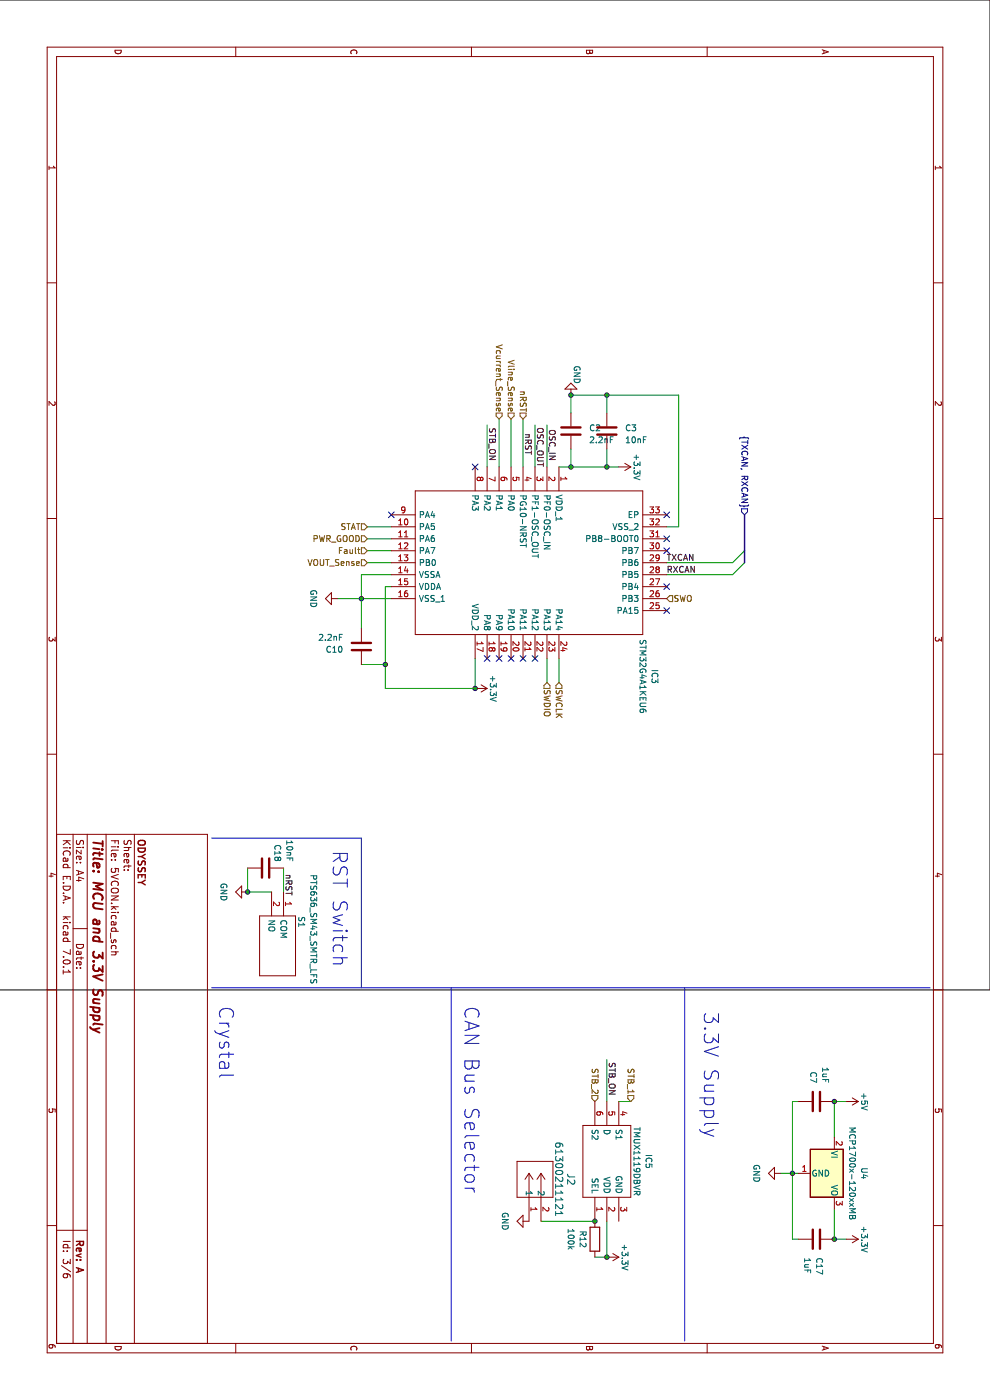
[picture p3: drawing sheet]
(kicad_sch (version 20230121) (generator eeschema)

 (paper "A4")

 (title_block
  (title "MCU and 3.3V Supply")
  (rev "A")
  (company "ODYSSEY"))

 (lib_symbols
  (symbol "2023-12-04_15-45-10:61300211121" (pin_names (offset 0.254)) (in_bom yes) (on_board yes)
   (property "Reference" "J" (at 8.89 6.35 0) (effects (font (size 1.524 1.524))))
   (property "Value" "61300211121" (at 0 0 0) (effects (font (size 1.524 1.524))))
   (property "Footprint" "CONN_61300211121_WRE" (at 0 0 0) (effects (font (size 1.27 1.27) italic) hide))
   (property "Datasheet" "61300211121" (at 0 0 0) (effects (font (size 1.27 1.27) italic) hide))
   (property "ki_locked" "" (at 0 0 0) (effects (font (size 1.27 1.27))))
   (symbol "61300211121_1_1"
    (polyline (pts (xy 5.08 -5.08) (xy 12.7 -5.08)) (stroke (width 0.127) (type default)) (fill (type none)))
    (polyline (pts (xy 5.08 2.54) (xy 5.08 -5.08)) (stroke (width 0.127) (type default)) (fill (type none)))
    (polyline (pts (xy 10.16 -2.54) (xy 5.08 -2.54)) (stroke (width 0.127) (type default)) (fill (type none)))
    (polyline (pts (xy 10.16 -2.54) (xy 8.89 -3.3867)) (stroke (width 0.127) (type default)) (fill (type none)))
    (polyline (pts (xy 10.16 -2.54) (xy 8.89 -1.6933)) (stroke (width 0.127) (type default)) (fill (type none)))
    (polyline (pts (xy 10.16 0) (xy 5.08 0)) (stroke (width 0.127) (type default)) (fill (type none)))
    (polyline (pts (xy 10.16 0) (xy 8.89 -0.8467)) (stroke (width 0.127) (type default)) (fill (type none)))
    (polyline (pts (xy 10.16 0) (xy 8.89 0.8467)) (stroke (width 0.127) (type default)) (fill (type none)))
    (polyline (pts (xy 12.7 -5.08) (xy 12.7 2.54)) (stroke (width 0.127) (type default)) (fill (type none)))
    (polyline (pts (xy 12.7 2.54) (xy 5.08 2.54)) (stroke (width 0.127) (type default)) (fill (type none)))
    (pin unspecified line (at 0 0 0) (length 5.08) (name "1" (effects (font (size 1.27 1.27)))) (number "1" (effects (font (size 1.27 1.27)))))
    (pin unspecified line (at 0 -2.54 0) (length 5.08) (name "2" (effects (font (size 1.27 1.27)))) (number "2" (effects (font (size 1.27 1.27))))))
   (symbol "61300211121_1_2"
    (polyline (pts (xy 5.08 -5.08) (xy 12.7 -5.08)) (stroke (width 0.127) (type default)) (fill (type none)))
    (polyline (pts (xy 5.08 2.54) (xy 5.08 -5.08)) (stroke (width 0.127) (type default)) (fill (type none)))
    (polyline (pts (xy 7.62 -2.54) (xy 5.08 -2.54)) (stroke (width 0.127) (type default)) (fill (type none)))
    (polyline (pts (xy 7.62 -2.54) (xy 8.89 -3.3867)) (stroke (width 0.127) (type default)) (fill (type none)))
    (polyline (pts (xy 7.62 -2.54) (xy 8.89 -1.6933)) (stroke (width 0.127) (type default)) (fill (type none)))
    (polyline (pts (xy 7.62 0) (xy 5.08 0)) (stroke (width 0.127) (type default)) (fill (type none)))
    (polyline (pts (xy 7.62 0) (xy 8.89 -0.8467)) (stroke (width 0.127) (type default)) (fill (type none)))
    (polyline (pts (xy 7.62 0) (xy 8.89 0.8467)) (stroke (width 0.127) (type default)) (fill (type none)))
    (polyline (pts (xy 12.7 -5.08) (xy 12.7 2.54)) (stroke (width 0.127) (type default)) (fill (type none)))
    (polyline (pts (xy 12.7 2.54) (xy 5.08 2.54)) (stroke (width 0.127) (type default)) (fill (type none)))
    (pin unspecified line (at 0 0 0) (length 5.08) (name "1" (effects (font (size 1.27 1.27)))) (number "1" (effects (font (size 1.27 1.27)))))
    (pin unspecified line (at 0 -2.54 0) (length 5.08) (name "2" (effects (font (size 1.27 1.27)))) (number "2" (effects (font (size 1.27 1.27)))))))
  (symbol "Device:C" (pin_numbers hide) (pin_names (offset 0.254)) (in_bom yes) (on_board yes)
   (property "Reference" "C" (at 0.635 2.54 0) (effects (font (size 1.27 1.27)) (justify left)))
   (property "Value" "C" (at 0.635 -2.54 0) (effects (font (size 1.27 1.27)) (justify left)))
   (property "Footprint" "" (at 0.9652 -3.81 0) (effects (font (size 1.27 1.27)) hide))
   (property "Datasheet" "~" (at 0 0 0) (effects (font (size 1.27 1.27)) hide))
   (symbol "C_0_1"
    (polyline (pts (xy -2.032 -0.762) (xy 2.032 -0.762)) (stroke (width 0.508) (type default)) (fill (type none)))
    (polyline (pts (xy -2.032 0.762) (xy 2.032 0.762)) (stroke (width 0.508) (type default)) (fill (type none))))
   (symbol "C_1_1"
    (pin passive line (at 0 3.81 270) (length 2.794) (name "~" (effects (font (size 1.27 1.27)))) (number "1" (effects (font (size 1.27 1.27)))))
    (pin passive line (at 0 -3.81 90) (length 2.794) (name "~" (effects (font (size 1.27 1.27)))) (number "2" (effects (font (size 1.27 1.27)))))))
  (symbol "Device:R" (pin_numbers hide) (pin_names (offset 0)) (in_bom yes) (on_board yes)
   (property "Reference" "R" (at 2.032 0 90) (effects (font (size 1.27 1.27))))
   (property "Value" "R" (at 0 0 90) (effects (font (size 1.27 1.27))))
   (property "Footprint" "" (at -1.778 0 90) (effects (font (size 1.27 1.27)) hide))
   (property "Datasheet" "~" (at 0 0 0) (effects (font (size 1.27 1.27)) hide))
   (symbol "R_0_1"
    (rectangle (start -1.016 -2.54) (end 1.016 2.54) (stroke (width 0.254) (type default)) (fill (type none))))
   (symbol "R_1_1"
    (pin passive line (at 0 3.81 270) (length 1.27) (name "~" (effects (font (size 1.27 1.27)))) (number "1" (effects (font (size 1.27 1.27)))))
    (pin passive line (at 0 -3.81 90) (length 1.27) (name "~" (effects (font (size 1.27 1.27)))) (number "2" (effects (font (size 1.27 1.27)))))))
  (symbol "PTS636_SM43_SMTR_LFS:PTS636_SM43_SMTR_LFS" (pin_names (offset 0.762)) (in_bom yes) (on_board yes)
   (property "Reference" "S" (at 19.05 7.62 0) (effects (font (size 1.27 1.27)) (justify left)))
   (property "Value" "PTS636_SM43_SMTR_LFS" (at 19.05 5.08 0) (effects (font (size 1.27 1.27)) (justify left)))
   (property "Footprint" "PTS636SM43SMTRLFS" (at 19.05 2.54 0) (effects (font (size 1.27 1.27)) (justify left) hide))
   (property "Datasheet" "https://componentsearchengine.com/Datasheets/1/PTS636 SM43 SMTR LFS.pdf" (at 19.05 0 0) (effects (font (size 1.27 1.27)) (justify left) hide))
   (property "Description" "Tactile Switches Tact 50mA 12VDC, 6.0x3.5, 4.3mm H, 180gf, G leads, No ground pin, Black Actuator" (at 19.05 -2.54 0) (effects (font (size 1.27 1.27)) (justify left) hide))
   (property "Height" "4.5" (at 19.05 -5.08 0) (effects (font (size 1.27 1.27)) (justify left) hide))
   (property "Mouser Part Number" "611-PTS636SM43SMTRLF" (at 19.05 -7.62 0) (effects (font (size 1.27 1.27)) (justify left) hide))
   (property "Mouser Price/Stock" "https://www.mouser.co.uk/ProductDetail/CK/PTS636-SM43-SMTR-LFS?qs=vLWxofP3U2xu5raMGkTmHg%3D%3D" (at 19.05 -10.16 0) (effects (font (size 1.27 1.27)) (justify left) hide))
   (property "Manufacturer_Name" "C & K COMPONENTS" (at 19.05 -12.7 0) (effects (font (size 1.27 1.27)) (justify left) hide))
   (property "Manufacturer_Part_Number" "PTS636 SM43 SMTR LFS" (at 19.05 -15.24 0) (effects (font (size 1.27 1.27)) (justify left) hide))
   (symbol "PTS636_SM43_SMTR_LFS_0_0"
    (pin passive line (at 0 0 0) (length 5.08) (name "COM" (effects (font (size 1.27 1.27)))) (number "1" (effects (font (size 1.27 1.27)))))
    (pin passive line (at 0 -2.54 0) (length 5.08) (name "NO" (effects (font (size 1.27 1.27)))) (number "2" (effects (font (size 1.27 1.27))))))
   (symbol "PTS636_SM43_SMTR_LFS_0_1"
    (polyline (pts (xy 5.08 2.54) (xy 17.78 2.54) (xy 17.78 -5.08) (xy 5.08 -5.08) (xy 5.08 2.54)) (stroke (width 0.1524) (type solid)) (fill (type none)))))
  (symbol "Regulator_Linear:MCP1700x-120xxMB" (pin_names (offset 0.254)) (in_bom yes) (on_board yes)
   (property "Reference" "U" (at -3.81 3.175 0) (effects (font (size 1.27 1.27))))
   (property "Value" "MCP1700x-120xxMB" (at 0 3.175 0) (effects (font (size 1.27 1.27)) (justify left)))
   (property "Footprint" "Package_TO_SOT_SMD:SOT-89-3" (at 0 5.08 0) (effects (font (size 1.27 1.27)) hide))
   (property "Datasheet" "http://ww1.microchip.com/downloads/en/DeviceDoc/20001826D.pdf" (at 0 -1.27 0) (effects (font (size 1.27 1.27)) hide))
   (symbol "MCP1700x-120xxMB_0_1"
    (rectangle (start -5.08 -5.08) (end 5.08 1.905) (stroke (width 0.254) (type default)) (fill (type background))))
   (symbol "MCP1700x-120xxMB_1_1"
    (pin power_in line (at 0 -7.62 90) (length 2.54) (name "GND" (effects (font (size 1.27 1.27)))) (number "1" (effects (font (size 1.27 1.27)))))
    (pin power_in line (at -7.62 0 0) (length 2.54) (name "VI" (effects (font (size 1.27 1.27)))) (number "2" (effects (font (size 1.27 1.27)))))
    (pin power_out line (at 7.62 0 180) (length 2.54) (name "VO" (effects (font (size 1.27 1.27)))) (number "3" (effects (font (size 1.27 1.27)))))))
  (symbol "STM32G4A1KEU6:STM32G4A1KEU6" (pin_names (offset 0.762)) (in_bom yes) (on_board yes)
   (property "Reference" "IC" (at 36.83 22.86 0) (effects (font (size 1.27 1.27)) (justify left)))
   (property "Value" "STM32G4A1KEU6" (at 36.83 20.32 0) (effects (font (size 1.27 1.27)) (justify left)))
   (property "Footprint" "QFN50P500X500X60-33N-D" (at 36.83 17.78 0) (effects (font (size 1.27 1.27)) (justify left) hide))
   (property "Datasheet" "https://www.st.com/en/microcontrollers-microprocessors/stm32g4a1ke.html" (at 36.83 15.24 0) (effects (font (size 1.27 1.27)) (justify left) hide))
   (property "Description" "ARM Microcontrollers - MCU Mainstream Arm Cortex-M4+ MCU 170MHz with 512Kbytes of Flash memory" (at 36.83 12.7 0) (effects (font (size 1.27 1.27)) (justify left) hide))
   (property "Height" "0.6" (at 36.83 10.16 0) (effects (font (size 1.27 1.27)) (justify left) hide))
   (property "Mouser Part Number" "511-STM32G4A1KEU6" (at 36.83 7.62 0) (effects (font (size 1.27 1.27)) (justify left) hide))
   (property "Mouser Price/Stock" "https://www.mouser.co.uk/ProductDetail/STMicroelectronics/STM32G4A1KEU6?qs=eP2BKZSCXI7sopW1JQ5%252BSQ%3D%3D" (at 36.83 5.08 0) (effects (font (size 1.27 1.27)) (justify left) hide))
   (property "Manufacturer_Name" "STMicroelectronics" (at 36.83 2.54 0) (effects (font (size 1.27 1.27)) (justify left) hide))
   (property "Manufacturer_Part_Number" "STM32G4A1KEU6" (at 36.83 0 0) (effects (font (size 1.27 1.27)) (justify left) hide))
   (symbol "STM32G4A1KEU6_0_0"
    (pin passive line (at 0 0 0) (length 5.08) (name "VDD_1" (effects (font (size 1.27 1.27)))) (number "1" (effects (font (size 1.27 1.27)))))
    (pin passive line (at 12.7 -35.56 90) (length 5.08) (name "PA5" (effects (font (size 1.27 1.27)))) (number "10" (effects (font (size 1.27 1.27)))))
    (pin passive line (at 15.24 -35.56 90) (length 5.08) (name "PA6" (effects (font (size 1.27 1.27)))) (number "11" (effects (font (size 1.27 1.27)))))
    (pin passive line (at 17.78 -35.56 90) (length 5.08) (name "PA7" (effects (font (size 1.27 1.27)))) (number "12" (effects (font (size 1.27 1.27)))))
    (pin passive line (at 20.32 -35.56 90) (length 5.08) (name "PB0" (effects (font (size 1.27 1.27)))) (number "13" (effects (font (size 1.27 1.27)))))
    (pin passive line (at 22.86 -35.56 90) (length 5.08) (name "VSSA" (effects (font (size 1.27 1.27)))) (number "14" (effects (font (size 1.27 1.27)))))
    (pin passive line (at 25.4 -35.56 90) (length 5.08) (name "VDDA" (effects (font (size 1.27 1.27)))) (number "15" (effects (font (size 1.27 1.27)))))
    (pin passive line (at 27.94 -35.56 90) (length 5.08) (name "VSS_1" (effects (font (size 1.27 1.27)))) (number "16" (effects (font (size 1.27 1.27)))))
    (pin passive line (at 40.64 -17.78 180) (length 5.08) (name "VDD_2" (effects (font (size 1.27 1.27)))) (number "17" (effects (font (size 1.27 1.27)))))
    (pin passive line (at 40.64 -15.24 180) (length 5.08) (name "PA8" (effects (font (size 1.27 1.27)))) (number "18" (effects (font (size 1.27 1.27)))))
    (pin passive line (at 40.64 -12.7 180) (length 5.08) (name "PA9" (effects (font (size 1.27 1.27)))) (number "19" (effects (font (size 1.27 1.27)))))
    (pin passive line (at 0 -2.54 0) (length 5.08) (name "PF0-OSC_IN" (effects (font (size 1.27 1.27)))) (number "2" (effects (font (size 1.27 1.27)))))
    (pin passive line (at 40.64 -10.16 180) (length 5.08) (name "PA10" (effects (font (size 1.27 1.27)))) (number "20" (effects (font (size 1.27 1.27)))))
    (pin passive line (at 40.64 -7.62 180) (length 5.08) (name "PA11" (effects (font (size 1.27 1.27)))) (number "21" (effects (font (size 1.27 1.27)))))
    (pin passive line (at 40.64 -5.08 180) (length 5.08) (name "PA12" (effects (font (size 1.27 1.27)))) (number "22" (effects (font (size 1.27 1.27)))))
    (pin passive line (at 40.64 -2.54 180) (length 5.08) (name "PA13" (effects (font (size 1.27 1.27)))) (number "23" (effects (font (size 1.27 1.27)))))
    (pin passive line (at 40.64 0 180) (length 5.08) (name "PA14" (effects (font (size 1.27 1.27)))) (number "24" (effects (font (size 1.27 1.27)))))
    (pin passive line (at 30.48 22.86 270) (length 5.08) (name "PA15" (effects (font (size 1.27 1.27)))) (number "25" (effects (font (size 1.27 1.27)))))
    (pin passive line (at 27.94 22.86 270) (length 5.08) (name "PB3" (effects (font (size 1.27 1.27)))) (number "26" (effects (font (size 1.27 1.27)))))
    (pin passive line (at 25.4 22.86 270) (length 5.08) (name "PB4" (effects (font (size 1.27 1.27)))) (number "27" (effects (font (size 1.27 1.27)))))
    (pin passive line (at 22.86 22.86 270) (length 5.08) (name "PB5" (effects (font (size 1.27 1.27)))) (number "28" (effects (font (size 1.27 1.27)))))
    (pin passive line (at 20.32 22.86 270) (length 5.08) (name "PB6" (effects (font (size 1.27 1.27)))) (number "29" (effects (font (size 1.27 1.27)))))
    (pin passive line (at 0 -5.08 0) (length 5.08) (name "PF1-OSC_OUT" (effects (font (size 1.27 1.27)))) (number "3" (effects (font (size 1.27 1.27)))))
    (pin passive line (at 17.78 22.86 270) (length 5.08) (name "PB7" (effects (font (size 1.27 1.27)))) (number "30" (effects (font (size 1.27 1.27)))))
    (pin passive line (at 15.24 22.86 270) (length 5.08) (name "PB8-BOOT0" (effects (font (size 1.27 1.27)))) (number "31" (effects (font (size 1.27 1.27)))))
    (pin passive line (at 12.7 22.86 270) (length 5.08) (name "VSS_2" (effects (font (size 1.27 1.27)))) (number "32" (effects (font (size 1.27 1.27)))))
    (pin passive line (at 10.16 22.86 270) (length 5.08) (name "EP" (effects (font (size 1.27 1.27)))) (number "33" (effects (font (size 1.27 1.27)))))
    (pin passive line (at 0 -7.62 0) (length 5.08) (name "PG10-NRST" (effects (font (size 1.27 1.27)))) (number "4" (effects (font (size 1.27 1.27)))))
    (pin passive line (at 0 -10.16 0) (length 5.08) (name "PA0" (effects (font (size 1.27 1.27)))) (number "5" (effects (font (size 1.27 1.27)))))
    (pin passive line (at 0 -12.7 0) (length 5.08) (name "PA1" (effects (font (size 1.27 1.27)))) (number "6" (effects (font (size 1.27 1.27)))))
    (pin passive line (at 0 -15.24 0) (length 5.08) (name "PA2" (effects (font (size 1.27 1.27)))) (number "7" (effects (font (size 1.27 1.27)))))
    (pin passive line (at 0 -17.78 0) (length 5.08) (name "PA3" (effects (font (size 1.27 1.27)))) (number "8" (effects (font (size 1.27 1.27)))))
    (pin passive line (at 10.16 -35.56 90) (length 5.08) (name "PA4" (effects (font (size 1.27 1.27)))) (number "9" (effects (font (size 1.27 1.27))))))
   (symbol "STM32G4A1KEU6_0_1"
    (polyline (pts (xy 5.08 17.78) (xy 35.56 17.78) (xy 35.56 -30.48) (xy 5.08 -30.48) (xy 5.08 17.78)) (stroke (width 0.1524) (type solid)) (fill (type none)))))
  (symbol "TMUX1119DBVR:TMUX1119DBVR" (pin_names (offset 0.762)) (in_bom yes) (on_board yes)
   (property "Reference" "IC" (at 21.59 7.62 0) (effects (font (size 1.27 1.27)) (justify left)))
   (property "Value" "TMUX1119DBVR" (at 21.59 5.08 0) (effects (font (size 1.27 1.27)) (justify left)))
   (property "Footprint" "SOT95P280X145-6N" (at 21.59 2.54 0) (effects (font (size 1.27 1.27)) (justify left) hide))
   (property "Datasheet" "https://www.ti.com/lit/gpn/TMUX1119" (at 21.59 0 0) (effects (font (size 1.27 1.27)) (justify left) hide))
   (property "Description" "Analog Switch ICs 3-pA, 5-V, 2:1 (SPDT), 1-channel precision multiplexer" (at 21.59 -2.54 0) (effects (font (size 1.27 1.27)) (justify left) hide))
   (property "Height" "1.45" (at 21.59 -5.08 0) (effects (font (size 1.27 1.27)) (justify left) hide))
   (property "Mouser Part Number" "595-TMUX1119DBVR" (at 21.59 -7.62 0) (effects (font (size 1.27 1.27)) (justify left) hide))
   (property "Mouser Price/Stock" "https://www.mouser.co.uk/ProductDetail/Texas-Instruments/TMUX1119DBVR?qs=9r4v7xj2Lnn%2FqYCDWCSZ7w%3D%3D" (at 21.59 -10.16 0) (effects (font (size 1.27 1.27)) (justify left) hide))
   (property "Manufacturer_Name" "Texas Instruments" (at 21.59 -12.7 0) (effects (font (size 1.27 1.27)) (justify left) hide))
   (property "Manufacturer_Part_Number" "TMUX1119DBVR" (at 21.59 -15.24 0) (effects (font (size 1.27 1.27)) (justify left) hide))
   (symbol "TMUX1119DBVR_0_0"
    (pin passive line (at 0 0 0) (length 5.08) (name "SEL" (effects (font (size 1.27 1.27)))) (number "1" (effects (font (size 1.27 1.27)))))
    (pin passive line (at 0 -2.54 0) (length 5.08) (name "VDD" (effects (font (size 1.27 1.27)))) (number "2" (effects (font (size 1.27 1.27)))))
    (pin passive line (at 0 -5.08 0) (length 5.08) (name "GND" (effects (font (size 1.27 1.27)))) (number "3" (effects (font (size 1.27 1.27)))))
    (pin passive line (at 25.4 -5.08 180) (length 5.08) (name "S1" (effects (font (size 1.27 1.27)))) (number "4" (effects (font (size 1.27 1.27)))))
    (pin passive line (at 25.4 -2.54 180) (length 5.08) (name "D" (effects (font (size 1.27 1.27)))) (number "5" (effects (font (size 1.27 1.27)))))
    (pin passive line (at 25.4 0 180) (length 5.08) (name "S2" (effects (font (size 1.27 1.27)))) (number "6" (effects (font (size 1.27 1.27))))))
   (symbol "TMUX1119DBVR_0_1"
    (polyline (pts (xy 5.08 2.54) (xy 20.32 2.54) (xy 20.32 -7.62) (xy 5.08 -7.62) (xy 5.08 2.54)) (stroke (width 0.1524) (type solid)) (fill (type none)))))
  (symbol "power:+3.3V" (power) (pin_names (offset 0)) (in_bom yes) (on_board yes)
   (property "Reference" "#PWR" (at 0 -3.81 0) (effects (font (size 1.27 1.27)) hide))
   (property "Value" "+3.3V" (at 0 3.556 0) (effects (font (size 1.27 1.27))))
   (property "Footprint" "" (at 0 0 0) (effects (font (size 1.27 1.27)) hide))
   (property "Datasheet" "" (at 0 0 0) (effects (font (size 1.27 1.27)) hide))
   (symbol "+3.3V_0_1"
    (polyline (pts (xy -0.762 1.27) (xy 0 2.54)) (stroke (width 0) (type default)) (fill (type none)))
    (polyline (pts (xy 0 0) (xy 0 2.54)) (stroke (width 0) (type default)) (fill (type none)))
    (polyline (pts (xy 0 2.54) (xy 0.762 1.27)) (stroke (width 0) (type default)) (fill (type none))))
   (symbol "+3.3V_1_1"
    (pin power_in line (at 0 0 90) (length 0) hide (name "+3.3V" (effects (font (size 1.27 1.27)))) (number "1" (effects (font (size 1.27 1.27)))))))
  (symbol "power:+5V" (power) (pin_names (offset 0)) (in_bom yes) (on_board yes)
   (property "Reference" "#PWR" (at 0 -3.81 0) (effects (font (size 1.27 1.27)) hide))
   (property "Value" "+5V" (at 0 3.556 0) (effects (font (size 1.27 1.27))))
   (property "Footprint" "" (at 0 0 0) (effects (font (size 1.27 1.27)) hide))
   (property "Datasheet" "" (at 0 0 0) (effects (font (size 1.27 1.27)) hide))
   (symbol "+5V_0_1"
    (polyline (pts (xy -0.762 1.27) (xy 0 2.54)) (stroke (width 0) (type default)) (fill (type none)))
    (polyline (pts (xy 0 0) (xy 0 2.54)) (stroke (width 0) (type default)) (fill (type none)))
    (polyline (pts (xy 0 2.54) (xy 0.762 1.27)) (stroke (width 0) (type default)) (fill (type none))))
   (symbol "+5V_1_1"
    (pin power_in line (at 0 0 90) (length 0) hide (name "+5V" (effects (font (size 1.27 1.27)))) (number "1" (effects (font (size 1.27 1.27)))))))
  (symbol "power:GND" (power) (pin_names (offset 0)) (in_bom yes) (on_board yes)
   (property "Reference" "#PWR" (at 0 -6.35 0) (effects (font (size 1.27 1.27)) hide))
   (property "Value" "GND" (at 0 -3.81 0) (effects (font (size 1.27 1.27))))
   (property "Footprint" "" (at 0 0 0) (effects (font (size 1.27 1.27)) hide))
   (property "Datasheet" "" (at 0 0 0) (effects (font (size 1.27 1.27)) hide))
   (symbol "GND_0_1"
    (polyline (pts (xy 0 0) (xy 0 -1.27) (xy 1.27 -1.27) (xy 0 -2.54) (xy -1.27 -1.27) (xy 0 -1.27)) (stroke (width 0) (type default)) (fill (type none))))
   (symbol "GND_1_1"
    (pin power_in line (at 0 0 270) (length 0) hide (name "GND" (effects (font (size 1.27 1.27)))) (number "1" (effects (font (size 1.27 1.27))))))))

 (junction (at 99.06 81.28) (diameter 0) (color 0 0 0 0))
 (junction (at 127 133.35) (diameter 0) (color 0 0 0 0))
 (junction (at 262.89 33.02) (diameter 0) (color 0 0 0 0))
 (junction (at 140.97 128.27) (diameter 0) (color 0 0 0 0))
 (junction (at 248.92 41.91) (diameter 0) (color 0 0 0 0))
 (junction (at 83.82 88.9) (diameter 0) (color 0 0 0 0))
 (junction (at 99.06 88.9) (diameter 0) (color 0 0 0 0))
 (junction (at 233.68 33.02) (diameter 0) (color 0 0 0 0))
 (junction (at 266.7 81.28) (diameter 0) (color 0 0 0 0))
 (junction (at 146.05 109.22) (diameter 0) (color 0 0 0 0))
 (junction (at 259.08 83.82) (diameter 0) (color 0 0 0 0))
 (junction (at 189.23 157.48) (diameter 0) (color 0 0 0 0))
 (junction (at 83.82 81.28) (diameter 0) (color 0 0 0 0))

 (no_connect (at 129.54 68.58))
 (no_connect (at 139.7 96.52))
 (no_connect (at 109.22 127))
 (no_connect (at 99.06 109.22))
 (no_connect (at 139.7 106.68))
 (no_connect (at 139.7 101.6))
 (no_connect (at 139.7 99.06))
 (no_connect (at 124.46 68.58))
 (no_connect (at 116.84 68.58))
 (no_connect (at 139.7 104.14))
 (no_connect (at 114.3 68.58))
 (no_connect (at 109.22 68.58))

 (bus_entry (at 116.84 52.07) (size 2.54 2.54) (stroke (width 0) (type default)))
 (bus_entry (at 119.38 52.07) (size 2.54 2.54) (stroke (width 0) (type default)))

 (polyline (pts (xy 177.8 133.35) (xy 177.8 165.1)) (stroke (width 0) (type default)))

 (bus (pts (xy 116.84 52.07) (xy 119.38 52.07)) (stroke (width 0) (type default)))

 (wire (pts (xy 140.97 128.27) (xy 140.97 133.35)) (stroke (width 0) (type default)))
 (wire (pts (xy 88.9 104.14) (xy 99.06 104.14)) (stroke (width 0) (type default)))
 (wire (pts (xy 95.25 88.9) (xy 99.06 88.9)) (stroke (width 0) (type default)))
 (wire (pts (xy 121.92 133.35) (xy 121.92 127)) (stroke (width 0) (type default)))
 (wire (pts (xy 124.46 127) (xy 124.46 128.27)) (stroke (width 0) (type default)))
 (wire (pts (xy 83.82 81.28) (xy 83.82 88.9)) (stroke (width 0) (type default)))
 (wire (pts (xy 119.38 132.08) (xy 119.38 127)) (stroke (width 0) (type default)))
 (wire (pts (xy 90.17 96.52) (xy 99.06 96.52)) (stroke (width 0) (type default)))
 (wire (pts (xy 124.46 128.27) (xy 140.97 128.27)) (stroke (width 0) (type default)))
 (wire (pts (xy 262.89 33.02) (xy 262.89 30.48)) (stroke (width 0) (type default)))
 (wire (pts (xy 121.92 54.61) (xy 121.92 68.58)) (stroke (width 0) (type default)))
 (wire (pts (xy 83.82 88.9) (xy 87.63 88.9)) (stroke (width 0) (type default)))
 (polyline (pts (xy 209.55 64.77) (xy 209.55 114.3)) (stroke (width 0) (type default)))

 (wire (pts (xy 189.23 152.4) (xy 189.23 157.48)) (stroke (width 0) (type default)))
 (wire (pts (xy 184.15 157.48) (xy 189.23 157.48)) (stroke (width 0) (type default)))
 (wire (pts (xy 127 127) (xy 127 133.35)) (stroke (width 0) (type default)))
 (wire (pts (xy 119.38 54.61) (xy 119.38 68.58)) (stroke (width 0) (type default)))
 (wire (pts (xy 233.68 33.02) (xy 241.3 33.02)) (stroke (width 0) (type default)))
 (wire (pts (xy 248.92 41.91) (xy 248.92 44.45)) (stroke (width 0) (type default)))
 (wire (pts (xy 111.76 132.08) (xy 111.76 127)) (stroke (width 0) (type default)))
 (wire (pts (xy 114.3 132.08) (xy 114.3 127)) (stroke (width 0) (type default)))
 (bus (pts (xy 109.22 52.07) (xy 116.84 52.07)) (stroke (width 0) (type default)))

 (wire (pts (xy 99.06 88.9) (xy 99.06 91.44)) (stroke (width 0) (type default)))
 (wire (pts (xy 99.06 78.74) (xy 99.06 81.28)) (stroke (width 0) (type default)))
 (wire (pts (xy 88.9 99.06) (xy 99.06 99.06)) (stroke (width 0) (type default)))
 (wire (pts (xy 95.25 81.28) (xy 99.06 81.28)) (stroke (width 0) (type default)))
 (polyline (pts (xy 209.55 133.35) (xy 177.8 133.35)) (stroke (width 0) (type default)))

 (wire (pts (xy 233.68 30.48) (xy 233.68 33.02)) (stroke (width 0) (type default)))
 (wire (pts (xy 233.68 41.91) (xy 233.68 40.64)) (stroke (width 0) (type default)))
 (wire (pts (xy 90.17 106.68) (xy 99.06 106.68)) (stroke (width 0) (type default)))
 (wire (pts (xy 127 133.35) (xy 133.35 133.35)) (stroke (width 0) (type default)))
 (wire (pts (xy 262.89 41.91) (xy 248.92 41.91)) (stroke (width 0) (type default)))
 (polyline (pts (xy 209.55 114.3) (xy 209.55 165.1)) (stroke (width 0) (type default)))

 (wire (pts (xy 83.82 66.04) (xy 83.82 81.28)) (stroke (width 0) (type default)))
 (wire (pts (xy 144.78 91.44) (xy 139.7 91.44)) (stroke (width 0) (type default)))
 (wire (pts (xy 140.97 128.27) (xy 146.05 128.27)) (stroke (width 0) (type default)))
 (wire (pts (xy 90.17 93.98) (xy 99.06 93.98)) (stroke (width 0) (type default)))
 (polyline (pts (xy 209.55 64.77) (xy 284.48 64.77)) (stroke (width 0) (type default)))

 (wire (pts (xy 139.7 109.22) (xy 146.05 109.22)) (stroke (width 0) (type default)))
 (wire (pts (xy 262.89 40.64) (xy 262.89 41.91)) (stroke (width 0) (type default)))
 (wire (pts (xy 111.76 66.04) (xy 83.82 66.04)) (stroke (width 0) (type default)))
 (wire (pts (xy 224.79 81.28) (xy 233.68 81.28)) (stroke (width 0) (type default)))
 (wire (pts (xy 121.92 133.35) (xy 127 133.35)) (stroke (width 0) (type default)))
 (wire (pts (xy 233.68 76.2) (xy 233.68 78.74)) (stroke (width 0) (type default)))
 (wire (pts (xy 146.05 109.22) (xy 146.05 128.27)) (stroke (width 0) (type default)))
 (wire (pts (xy 259.08 81.28) (xy 266.7 81.28)) (stroke (width 0) (type default)))
 (wire (pts (xy 127 138.43) (xy 127 133.35)) (stroke (width 0) (type default)))
 (polyline (pts (xy 209.55 12.7) (xy 209.55 64.77)) (stroke (width 0) (type default)))
 (polyline (pts (xy 209.55 114.3) (xy 284.48 114.3)) (stroke (width 0) (type default)))

 (wire (pts (xy 248.92 40.64) (xy 248.92 41.91)) (stroke (width 0) (type default)))
 (wire (pts (xy 184.15 149.86) (xy 189.23 149.86)) (stroke (width 0) (type default)))
 (wire (pts (xy 99.06 81.28) (xy 99.06 88.9)) (stroke (width 0) (type default)))
 (wire (pts (xy 259.08 83.82) (xy 259.08 95.25)) (stroke (width 0) (type default)))
 (wire (pts (xy 116.84 127) (xy 116.84 132.08)) (stroke (width 0) (type default)))
 (wire (pts (xy 266.7 81.28) (xy 266.7 83.82)) (stroke (width 0) (type default)))
 (wire (pts (xy 248.92 41.91) (xy 233.68 41.91)) (stroke (width 0) (type default)))
 (wire (pts (xy 111.76 68.58) (xy 111.76 66.04)) (stroke (width 0) (type default)))
 (wire (pts (xy 144.78 93.98) (xy 139.7 93.98)) (stroke (width 0) (type default)))
 (wire (pts (xy 88.9 101.6) (xy 99.06 101.6)) (stroke (width 0) (type default)))
 (wire (pts (xy 83.82 81.28) (xy 87.63 81.28)) (stroke (width 0) (type default)))
 (wire (pts (xy 256.54 33.02) (xy 262.89 33.02)) (stroke (width 0) (type default)))

 (text "Crystal" (at 213.36 163.83 0) (effects (font (size 3 3)) (justify left bottom)))
 (text "3.3V Supply" (at 214.63 60.96 0) (effects (font (size 3 3)) (justify left bottom)))
 (text "CAN Bus Selector" (at 213.36 111.76 0) (effects (font (size 3 3)) (justify left bottom)))
 (text "RST Switch" (at 180.34 139.7 0) (effects (font (size 3 3)) (justify left bottom)))

 (label "nRST" (at 185.42 149.86 0) (fields_autoplaced) (effects (font (size 1.27 1.27)) (justify left bottom)))
 (label "TXCAN" (at 119.38 68.58 90) (fields_autoplaced) (effects (font (size 1.27 1.27)) (justify left bottom)))
 (label "OSC_OUT" (at 99.06 96.52 180) (fields_autoplaced) (effects (font (size 1.27 1.27)) (justify right bottom)))
 (label "nRST" (at 96.52 99.06 180) (fields_autoplaced) (effects (font (size 1.27 1.27)) (justify right bottom)))
 (label "STB_ON" (at 232.41 81.28 180) (fields_autoplaced) (effects (font (size 1.27 1.27)) (justify right bottom)))
 (label "STB_ON" (at 97.79 106.68 180) (fields_autoplaced) (effects (font (size 1.27 1.27)) (justify right bottom)))
 (label "OSC_IN" (at 97.79 93.98 180) (fields_autoplaced) (effects (font (size 1.27 1.27)) (justify right bottom)))
 (label "RXCAN" (at 121.92 68.58 90) (fields_autoplaced) (effects (font (size 1.27 1.27)) (justify left bottom)))

 (hierarchical_label "Vline_Sense" (shape input) (at 88.9 101.6 180) (fields_autoplaced) (effects (font (size 1.27 1.27)) (justify right)))
 (hierarchical_label "Fault" (shape input) (at 116.84 132.08 270) (fields_autoplaced) (effects (font (size 1.27 1.27)) (justify right)))
 (hierarchical_label "Vcurrent_Sense" (shape input) (at 88.9 104.14 180) (fields_autoplaced) (effects (font (size 1.27 1.27)) (justify right)))
 (hierarchical_label "PWR_GOOD" (shape input) (at 114.3 132.08 270) (fields_autoplaced) (effects (font (size 1.27 1.27)) (justify right)))
 (hierarchical_label "STB_1" (shape input) (at 233.68 76.2 180) (fields_autoplaced) (effects (font (size 1.27 1.27)) (justify right)))
 (hierarchical_label "{TXCAN, RXCAN}" (shape input) (at 109.22 52.07 180) (fields_autoplaced) (effects (font (size 1.27 1.27)) (justify right)))
 (hierarchical_label "SWDIO" (shape input) (at 144.78 93.98 0) (fields_autoplaced) (effects (font (size 1.27 1.27)) (justify left)))
 (hierarchical_label "SWO" (shape input) (at 127 68.58 90) (fields_autoplaced) (effects (font (size 1.27 1.27)) (justify left)))
 (hierarchical_label "SWCLK" (shape input) (at 144.78 91.44 0) (fields_autoplaced) (effects (font (size 1.27 1.27)) (justify left)))
 (hierarchical_label "VOUT_Sense" (shape input) (at 119.38 132.08 270) (fields_autoplaced) (effects (font (size 1.27 1.27)) (justify right)))
 (hierarchical_label "STB_2" (shape input) (at 233.68 83.82 180) (fields_autoplaced) (effects (font (size 1.27 1.27)) (justify right)))
 (hierarchical_label "STAT" (shape input) (at 111.76 132.08 270) (fields_autoplaced) (effects (font (size 1.27 1.27)) (justify right)))
 (hierarchical_label "nRST" (shape input) (at 88.9 99.06 180) (fields_autoplaced) (effects (font (size 1.27 1.27)) (justify right)))

 (symbol (lib_id "2023-12-04_15-45-10:61300211121") (at 259.08 97.79 180) (unit 1) (in_bom yes) (on_board yes) (dnp no) (fields_autoplaced)
  (property "Reference" "J2" (at 250.19 88.9 0) (effects (font (size 1.524 1.524))))
  (property "Value" "61300211121" (at 250.19 91.44 0) (effects (font (size 1.524 1.524))))
  (property "Footprint" "CONN_61300211121_WRE" (at 259.08 97.79 0) (effects (font (size 1.27 1.27) italic) hide))
  (property "Datasheet" "61300211121" (at 259.08 97.79 0) (effects (font (size 1.27 1.27) italic) hide)) (pin "1") (pin "2")
  (instances (project "5VPSU_SCH" (path "" (reference "J2") (unit 1)))))

 (symbol (lib_id "Device:C") (at 91.44 88.9 90) (unit 1) (in_bom yes) (on_board yes) (dnp no)
  (property "Reference" "C2" (at 90.805 85.09 0) (effects (font (size 1.27 1.27)) (justify left)))
  (property "Value" "2.2nF" (at 93.345 85.09 0) (effects (font (size 1.27 1.27)) (justify left)))
  (property "Footprint" "" (at 95.25 87.9348 0) (effects (font (size 1.27 1.27)) hide))
  (property "Datasheet" "~" (at 91.44 88.9 0) (effects (font (size 1.27 1.27)) hide)) (pin "1") (pin "2")
  (instances (project "5VPSU_SCH" (path "" (reference "C2") (unit 1)))))

 (symbol (lib_id "Device:C") (at 233.68 36.83 180) (unit 1) (in_bom yes) (on_board yes) (dnp no)
  (property "Reference" "C7" (at 229.87 37.465 0) (effects (font (size 1.27 1.27)) (justify left)))
  (property "Value" "1uF" (at 229.87 34.925 0) (effects (font (size 1.27 1.27)) (justify left)))
  (property "Footprint" "" (at 232.7148 33.02 0) (effects (font (size 1.27 1.27)) hide))
  (property "Datasheet" "~" (at 233.68 36.83 0) (effects (font (size 1.27 1.27)) hide)) (pin "1") (pin "2")
  (instances (project "5VPSU_SCH" (path "" (reference "C7") (unit 1)))))

 (symbol (lib_id "Device:C") (at 137.16 133.35 270) (unit 1) (in_bom yes) (on_board yes) (dnp no)
  (property "Reference" "C10" (at 137.795 137.16 0) (effects (font (size 1.27 1.27)) (justify left)))
  (property "Value" "2.2nF" (at 135.255 137.16 0) (effects (font (size 1.27 1.27)) (justify left)))
  (property "Footprint" "" (at 133.35 134.3152 0) (effects (font (size 1.27 1.27)) hide))
  (property "Datasheet" "~" (at 137.16 133.35 0) (effects (font (size 1.27 1.27)) hide)) (pin "1") (pin "2")
  (instances (project "5VPSU_SCH" (path "" (reference "C10") (unit 1)))))

 (symbol (lib_id "PTS636_SM43_SMTR_LFS:PTS636_SM43_SMTR_LFS") (at 189.23 149.86 0) (unit 1) (in_bom yes) (on_board yes) (dnp no)
  (property "Reference" "S1" (at 194.31 146.05 0) (effects (font (size 1.27 1.27)) (justify left)))
  (property "Value" "PTS636_SM43_SMTR_LFS" (at 185.42 143.51 0) (effects (font (size 1.27 1.27)) (justify left)))
  (property "Footprint" "PTS636SM43SMTRLFS" (at 208.28 147.32 0) (effects (font (size 1.27 1.27)) (justify left) hide))
  (property "Datasheet" "https://componentsearchengine.com/Datasheets/1/PTS636 SM43 SMTR LFS.pdf" (at 208.28 149.86 0) (effects (font (size 1.27 1.27)) (justify left) hide))
  (property "Description" "Tactile Switches Tact 50mA 12VDC, 6.0x3.5, 4.3mm H, 180gf, G leads, No ground pin, Black Actuator" (at 208.28 152.4 0) (effects (font (size 1.27 1.27)) (justify left) hide))
  (property "Height" "4.5" (at 208.28 154.94 0) (effects (font (size 1.27 1.27)) (justify left) hide))
  (property "Mouser Part Number" "611-PTS636SM43SMTRLF" (at 208.28 157.48 0) (effects (font (size 1.27 1.27)) (justify left) hide))
  (property "Mouser Price/Stock" "https://www.mouser.co.uk/ProductDetail/CK/PTS636-SM43-SMTR-LFS?qs=vLWxofP3U2xu5raMGkTmHg%3D%3D" (at 208.28 160.02 0) (effects (font (size 1.27 1.27)) (justify left) hide))
  (property "Manufacturer_Name" "C & K COMPONENTS" (at 208.28 162.56 0) (effects (font (size 1.27 1.27)) (justify left) hide))
  (property "Manufacturer_Part_Number" "PTS636 SM43 SMTR LFS" (at 208.28 165.1 0) (effects (font (size 1.27 1.27)) (justify left) hide)) (pin "1") (pin "2")
  (instances (project "5VPSU_SCH" (path "" (reference "S1") (unit 1)))))

 (symbol (lib_id "power:GND") (at 189.23 157.48 0) (unit 1) (in_bom yes) (on_board yes) (dnp no) (fields_autoplaced)
  (property "Reference" "#PWR051" (at 189.23 163.83 0) (effects (font (size 1.27 1.27)) hide))
  (property "Value" "GND" (at 189.23 162.56 0) (effects (font (size 1.27 1.27))))
  (property "Footprint" "" (at 189.23 157.48 0) (effects (font (size 1.27 1.27)) hide))
  (property "Datasheet" "" (at 189.23 157.48 0) (effects (font (size 1.27 1.27)) hide)) (pin "1")
  (instances (project "5VPSU_SCH" (path "" (reference "#PWR051") (unit 1)))))

 (symbol (lib_id "Regulator_Linear:MCP1700x-120xxMB") (at 248.92 33.02 0) (unit 1) (in_bom yes) (on_board yes) (dnp no) (fields_autoplaced)
  (property "Reference" "U4" (at 248.92 26.67 0) (effects (font (size 1.27 1.27))))
  (property "Value" "MCP1700x-120xxMB" (at 248.92 29.21 0) (effects (font (size 1.27 1.27))))
  (property "Footprint" "Package_TO_SOT_SMD:SOT-89-3" (at 248.92 27.94 0) (effects (font (size 1.27 1.27)) hide))
  (property "Datasheet" "http://ww1.microchip.com/downloads/en/DeviceDoc/20001826D.pdf" (at 248.92 34.29 0) (effects (font (size 1.27 1.27)) hide)) (pin "1") (pin "2") (pin "3")
  (instances (project "5VPSU_SCH" (path "" (reference "U4") (unit 1)))))

 (symbol (lib_id "power:GND") (at 248.92 44.45 0) (unit 1) (in_bom yes) (on_board yes) (dnp no) (fields_autoplaced)
  (property "Reference" "#PWR039" (at 248.92 50.8 0) (effects (font (size 1.27 1.27)) hide))
  (property "Value" "GND" (at 248.92 49.53 0) (effects (font (size 1.27 1.27))))
  (property "Footprint" "" (at 248.92 44.45 0) (effects (font (size 1.27 1.27)) hide))
  (property "Datasheet" "" (at 248.92 44.45 0) (effects (font (size 1.27 1.27)) hide)) (pin "1")
  (instances (project "5VPSU_SCH" (path "" (reference "#PWR039") (unit 1)))))

 (symbol (lib_id "Device:C") (at 91.44 81.28 90) (unit 1) (in_bom yes) (on_board yes) (dnp no)
  (property "Reference" "C3" (at 90.805 77.47 0) (effects (font (size 1.27 1.27)) (justify left)))
  (property "Value" "10nF" (at 93.345 77.47 0) (effects (font (size 1.27 1.27)) (justify left)))
  (property "Footprint" "" (at 95.25 80.3148 0) (effects (font (size 1.27 1.27)) hide))
  (property "Datasheet" "~" (at 91.44 81.28 0) (effects (font (size 1.27 1.27)) hide)) (pin "1") (pin "2")
  (instances (project "5VPSU_SCH" (path "" (reference "C3") (unit 1)))))

 (symbol (lib_id "Device:R") (at 262.89 83.82 90) (unit 1) (in_bom yes) (on_board yes) (dnp no)
  (property "Reference" "R4" (at 262.89 86.36 90) (effects (font (size 1.27 1.27))))
  (property "Value" "100k" (at 262.89 88.9 90) (effects (font (size 1.27 1.27))))
  (property "Footprint" "" (at 262.89 85.598 90) (effects (font (size 1.27 1.27)) hide))
  (property "Datasheet" "~" (at 262.89 83.82 0) (effects (font (size 1.27 1.27)) hide)) (pin "1") (pin "2")
  (instances (project "5VPSU_SCH" (path "" (reference "R4") (unit 1)) (path "" (reference "R12") (unit 1)))))

 (symbol (lib_id "power:GND") (at 83.82 88.9 270) (unit 1) (in_bom yes) (on_board yes) (dnp no)
  (property "Reference" "#PWR03" (at 77.47 88.9 0) (effects (font (size 1.27 1.27)) hide))
  (property "Value" "GND" (at 77.47 87.63 90) (effects (font (size 1.27 1.27)) (justify left)))
  (property "Footprint" "" (at 83.82 88.9 0) (effects (font (size 1.27 1.27)) hide))
  (property "Datasheet" "" (at 83.82 88.9 0) (effects (font (size 1.27 1.27)) hide)) (pin "1")
  (instances (project "5VPSU_SCH" (path "" (reference "#PWR03") (unit 1)))))

 (symbol (lib_id "power:+5V") (at 233.68 30.48 0) (unit 1) (in_bom yes) (on_board yes) (dnp no) (fields_autoplaced)
  (property "Reference" "#PWR026" (at 233.68 34.29 0) (effects (font (size 1.27 1.27)) hide))
  (property "Value" "+5V" (at 233.68 26.67 0) (effects (font (size 1.27 1.27))))
  (property "Footprint" "" (at 233.68 30.48 0) (effects (font (size 1.27 1.27)) hide))
  (property "Datasheet" "" (at 233.68 30.48 0) (effects (font (size 1.27 1.27)) hide)) (pin "1")
  (instances (project "5VPSU_SCH" (path "" (reference "#PWR026") (unit 1)) (path "" (reference "#PWR07") (unit 1)))))

 (symbol (lib_id "power:GND") (at 127 138.43 0) (unit 1) (in_bom yes) (on_board yes) (dnp no) (fields_autoplaced)
  (property "Reference" "#PWR024" (at 127 144.78 0) (effects (font (size 1.27 1.27)) hide))
  (property "Value" "GND" (at 127 143.51 0) (effects (font (size 1.27 1.27))))
  (property "Footprint" "" (at 127 138.43 0) (effects (font (size 1.27 1.27)) hide))
  (property "Datasheet" "" (at 127 138.43 0) (effects (font (size 1.27 1.27)) hide)) (pin "1")
  (instances (project "5VPSU_SCH" (path "" (reference "#PWR024") (unit 1)))))

 (symbol (lib_id "power:+3.3V") (at 266.7 81.28 0) (unit 1) (in_bom yes) (on_board yes) (dnp no) (fields_autoplaced)
  (property "Reference" "#PWR049" (at 266.7 85.09 0) (effects (font (size 1.27 1.27)) hide))
  (property "Value" "+3.3V" (at 266.7 77.47 0) (effects (font (size 1.27 1.27))))
  (property "Footprint" "" (at 266.7 81.28 0) (effects (font (size 1.27 1.27)) hide))
  (property "Datasheet" "" (at 266.7 81.28 0) (effects (font (size 1.27 1.27)) hide)) (pin "1")
  (instances (project "5VPSU_SCH" (path "" (reference "#PWR049") (unit 1)) (path "" (reference "#PWR034") (unit 1)))))

 (symbol (lib_id "power:GND") (at 259.08 97.79 0) (unit 1) (in_bom yes) (on_board yes) (dnp no) (fields_autoplaced)
  (property "Reference" "#PWR050" (at 259.08 104.14 0) (effects (font (size 1.27 1.27)) hide))
  (property "Value" "GND" (at 259.08 102.87 0) (effects (font (size 1.27 1.27))))
  (property "Footprint" "" (at 259.08 97.79 0) (effects (font (size 1.27 1.27)) hide))
  (property "Datasheet" "" (at 259.08 97.79 0) (effects (font (size 1.27 1.27)) hide)) (pin "1")
  (instances (project "5VPSU_SCH" (path "" (reference "#PWR050") (unit 1)))))

 (symbol (lib_id "power:+3.3V") (at 146.05 109.22 0) (unit 1) (in_bom yes) (on_board yes) (dnp no) (fields_autoplaced)
  (property "Reference" "#PWR04" (at 146.05 113.03 0) (effects (font (size 1.27 1.27)) hide))
  (property "Value" "+3.3V" (at 146.05 105.41 0) (effects (font (size 1.27 1.27))))
  (property "Footprint" "" (at 146.05 109.22 0) (effects (font (size 1.27 1.27)) hide))
  (property "Datasheet" "" (at 146.05 109.22 0) (effects (font (size 1.27 1.27)) hide)) (pin "1")
  (instances (project "5VPSU_SCH" (path "" (reference "#PWR04") (unit 1)))))

 (symbol (lib_id "TMUX1119DBVR:TMUX1119DBVR") (at 259.08 83.82 180) (unit 1) (in_bom yes) (on_board yes) (dnp no) (fields_autoplaced)
  (property "Reference" "IC5" (at 246.38 72.39 0) (effects (font (size 1.27 1.27))))
  (property "Value" "TMUX1119DBVR" (at 246.38 74.93 0) (effects (font (size 1.27 1.27))))
  (property "Footprint" "SOT95P280X145-6N" (at 237.49 86.36 0) (effects (font (size 1.27 1.27)) (justify left) hide))
  (property "Datasheet" "https://www.ti.com/lit/gpn/TMUX1119" (at 237.49 83.82 0) (effects (font (size 1.27 1.27)) (justify left) hide))
  (property "Description" "Analog Switch ICs 3-pA, 5-V, 2:1 (SPDT), 1-channel precision multiplexer" (at 237.49 81.28 0) (effects (font (size 1.27 1.27)) (justify left) hide))
  (property "Height" "1.45" (at 237.49 78.74 0) (effects (font (size 1.27 1.27)) (justify left) hide))
  (property "Mouser Part Number" "595-TMUX1119DBVR" (at 237.49 76.2 0) (effects (font (size 1.27 1.27)) (justify left) hide))
  (property "Mouser Price/Stock" "https://www.mouser.co.uk/ProductDetail/Texas-Instruments/TMUX1119DBVR?qs=9r4v7xj2Lnn%2FqYCDWCSZ7w%3D%3D" (at 237.49 73.66 0) (effects (font (size 1.27 1.27)) (justify left) hide))
  (property "Manufacturer_Name" "Texas Instruments" (at 237.49 71.12 0) (effects (font (size 1.27 1.27)) (justify left) hide))
  (property "Manufacturer_Part_Number" "TMUX1119DBVR" (at 237.49 68.58 0) (effects (font (size 1.27 1.27)) (justify left) hide)) (pin "1") (pin "2") (pin "3") (pin "4") (pin "5") (pin "6")
  (instances (project "5VPSU_SCH" (path "" (reference "IC5") (unit 1)))))

 (symbol (lib_id "power:+3.3V") (at 99.06 78.74 0) (unit 1) (in_bom yes) (on_board yes) (dnp no) (fields_autoplaced)
  (property "Reference" "#PWR02" (at 99.06 82.55 0) (effects (font (size 1.27 1.27)) hide))
  (property "Value" "+3.3V" (at 99.06 74.93 0) (effects (font (size 1.27 1.27))))
  (property "Footprint" "" (at 99.06 78.74 0) (effects (font (size 1.27 1.27)) hide))
  (property "Datasheet" "" (at 99.06 78.74 0) (effects (font (size 1.27 1.27)) hide)) (pin "1")
  (instances (project "5VPSU_SCH" (path "" (reference "#PWR02") (unit 1)))))

 (symbol (lib_id "Device:C") (at 262.89 36.83 0) (unit 1) (in_bom yes) (on_board yes) (dnp no)
  (property "Reference" "C17" (at 266.7 36.195 0) (effects (font (size 1.27 1.27)) (justify left)))
  (property "Value" "1uF" (at 266.7 38.735 0) (effects (font (size 1.27 1.27)) (justify left)))
  (property "Footprint" "" (at 263.8552 40.64 0) (effects (font (size 1.27 1.27)) hide))
  (property "Datasheet" "~" (at 262.89 36.83 0) (effects (font (size 1.27 1.27)) hide)) (pin "1") (pin "2")
  (instances (project "5VPSU_SCH" (path "" (reference "C17") (unit 1)))))

 (symbol (lib_id "Device:C") (at 184.15 153.67 180) (unit 1) (in_bom yes) (on_board yes) (dnp no)
  (property "Reference" "C18" (at 182.88 151.13 0) (effects (font (size 1.27 1.27)) (justify left)))
  (property "Value" "10nF" (at 182.88 148.59 0) (effects (font (size 1.27 1.27)) (justify left)))
  (property "Footprint" "" (at 183.1848 149.86 0) (effects (font (size 1.27 1.27)) hide))
  (property "Datasheet" "~" (at 184.15 153.67 0) (effects (font (size 1.27 1.27)) hide)) (pin "1") (pin "2")
  (instances (project "5VPSU_SCH" (path "" (reference "C18") (unit 1)))))

 (symbol (lib_id "power:+3.3V") (at 262.89 30.48 0) (unit 1) (in_bom yes) (on_board yes) (dnp no) (fields_autoplaced)
  (property "Reference" "#PWR038" (at 262.89 34.29 0) (effects (font (size 1.27 1.27)) hide))
  (property "Value" "+3.3V" (at 262.89 26.67 0) (effects (font (size 1.27 1.27))))
  (property "Footprint" "" (at 262.89 30.48 0) (effects (font (size 1.27 1.27)) hide))
  (property "Datasheet" "" (at 262.89 30.48 0) (effects (font (size 1.27 1.27)) hide)) (pin "1")
  (instances (project "5VPSU_SCH" (path "" (reference "#PWR038") (unit 1)))))

 (symbol (lib_id "STM32G4A1KEU6:STM32G4A1KEU6") (at 99.06 91.44 0) (unit 1) (in_bom yes) (on_board yes) (dnp no)
  (property "Reference" "IC3" (at 143.51 71.12 0) (effects (font (size 1.27 1.27))))
  (property "Value" "STM32G4A1KEU6" (at 143.51 73.66 0) (effects (font (size 1.27 1.27))))
  (property "Footprint" "QFN50P500X500X60-33N-D" (at 135.89 73.66 0) (effects (font (size 1.27 1.27)) (justify left) hide))
  (property "Datasheet" "https://www.st.com/en/microcontrollers-microprocessors/stm32g4a1ke.html" (at 135.89 76.2 0) (effects (font (size 1.27 1.27)) (justify left) hide))
  (property "Description" "ARM Microcontrollers - MCU Mainstream Arm Cortex-M4+ MCU 170MHz with 512Kbytes of Flash memory" (at 135.89 78.74 0) (effects (font (size 1.27 1.27)) (justify left) hide))
  (property "Height" "0.6" (at 135.89 81.28 0) (effects (font (size 1.27 1.27)) (justify left) hide))
  (property "Mouser Part Number" "511-STM32G4A1KEU6" (at 135.89 83.82 0) (effects (font (size 1.27 1.27)) (justify left) hide))
  (property "Mouser Price/Stock" "https://www.mouser.co.uk/ProductDetail/STMicroelectronics/STM32G4A1KEU6?qs=eP2BKZSCXI7sopW1JQ5%252BSQ%3D%3D" (at 135.89 86.36 0) (effects (font (size 1.27 1.27)) (justify left) hide))
  (property "Manufacturer_Name" "STMicroelectronics" (at 135.89 88.9 0) (effects (font (size 1.27 1.27)) (justify left) hide))
  (property "Manufacturer_Part_Number" "STM32G4A1KEU6" (at 135.89 91.44 0) (effects (font (size 1.27 1.27)) (justify left) hide)) (pin "1") (pin "10") (pin "11") (pin "12") (pin "13") (pin "14") (pin "15") (pin "16") (pin "17") (pin "18") (pin "19") (pin "2") (pin "20") (pin "21") (pin "22") (pin "23") (pin "24") (pin "25") (pin "26") (pin "27") (pin "28") (pin "29") (pin "3") (pin "30") (pin "31") (pin "32") (pin "33") (pin "4") (pin "5") (pin "6") (pin "7") (pin "8") (pin "9")
  (instances (project "5VPSU_SCH" (path "" (reference "IC3") (unit 1))))))
